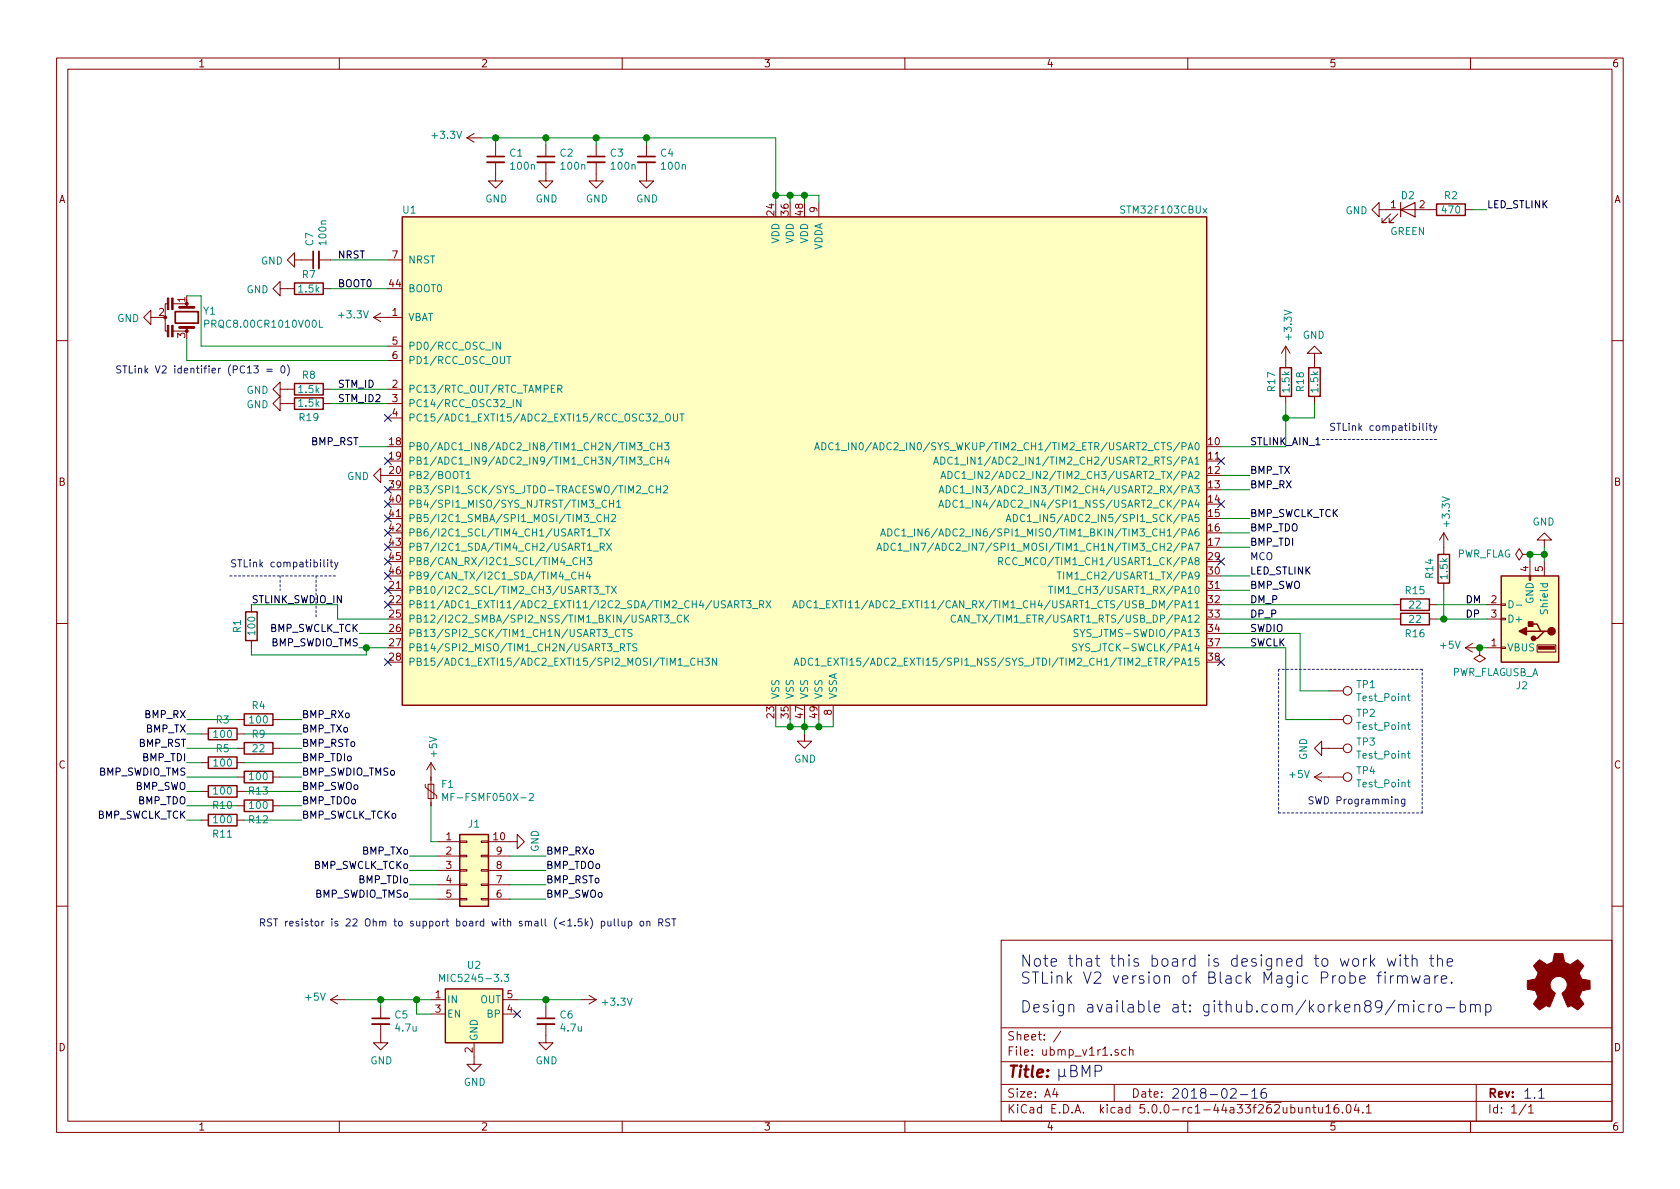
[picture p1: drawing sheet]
EESchema Schematic File Version 4
EELAYER 26 0
EELAYER END
$Descr A4 11693 8268
encoding utf-8
Sheet 1 1
Title ""
Date ""
Rev ""
Comp ""
Comment1 ""
Comment2 ""
Comment3 ""
Comment4 ""
$EndDescr
$Comp
L MCU_ST_STM32:STM32F103CBUx U1
U 1 1
P 5600 3200
F 0 "U1" H 2850 4950 50  0000 C CNN
F 1 "STM32F103CBUx" H 8100 4950 50  0000 C CNN
F 2 "ubmp:QFN-48-1EP_7x7mm_P0.5mm_EP5.15x5.15mm" H 8400 4875 50  0001 R TNN
F 3 "http://www.st.com/st-web-ui/static/active/en/resource/technical/document/datasheet/CD00161566.pdf" H 5600 3200 50  0001 C CNN
	1    5600 3200
	1    0    0    -1  
$EndComp
$Comp
L Device:C_Small C4
U 1 1
P 4500 1100
F 0 "C4" H 4592 1146 50  0000 L CNN
F 1 "100n" H 4592 1055 50  0000 L CNN
F 2 "ubmp:C_0402_1005Metric_Rounded" H 4500 1100 50  0001 C CNN
F 3 "~" H 4500 1100 50  0001 C CNN
	1    4500 1100
	1    0    0    -1  
$EndComp
$Comp
L Device:C_Small C3
U 1 1
P 4150 1100
F 0 "C3" H 4242 1146 50  0000 L CNN
F 1 "100n" H 4242 1055 50  0000 L CNN
F 2 "ubmp:C_0402_1005Metric_Rounded" H 4150 1100 50  0001 C CNN
F 3 "~" H 4150 1100 50  0001 C CNN
	1    4150 1100
	1    0    0    -1  
$EndComp
$Comp
L Device:C_Small C2
U 1 1
P 3800 1100
F 0 "C2" H 3892 1146 50  0000 L CNN
F 1 "100n" H 3892 1055 50  0000 L CNN
F 2 "ubmp:C_0402_1005Metric_Rounded" H 3800 1100 50  0001 C CNN
F 3 "~" H 3800 1100 50  0001 C CNN
	1    3800 1100
	1    0    0    -1  
$EndComp
$Comp
L Device:C_Small C1
U 1 1
P 3450 1100
F 0 "C1" H 3542 1146 50  0000 L CNN
F 1 "100n" H 3542 1055 50  0000 L CNN
F 2 "ubmp:C_0402_1005Metric_Rounded" H 3450 1100 50  0001 C CNN
F 3 "~" H 3450 1100 50  0001 C CNN
	1    3450 1100
	1    0    0    -1  
$EndComp
$Comp
L Device:Resonator Y1
U 1 1
P 1300 2200
F 0 "Y1" V 1254 2311 50  0000 L CNN
F 1 "PRQC8.00CR1010V00L" V 1345 2311 50  0000 L CNN
F 2 "ubmp:Resonator_3pin_3.2x1.3mm" H 1275 2200 50  0001 C CNN
F 3 "~" H 1275 2200 50  0001 C CNN
	1    1300 2200
	0    1    1    0   
$EndComp
Text Label 8700 3300 0    50   ~ 0
BMP_TX
Text Label 8700 3400 0    50   ~ 0
BMP_RX
$Comp
L power:+3.3V #PWR09
U 1 1
P 3350 950
F 0 "#PWR09" H 3350 800 50  0001 C CNN
F 1 "+3.3V" V 3365 1078 50  0000 L CNN
F 2 "" H 3350 950 50  0001 C CNN
F 3 "" H 3350 950 50  0001 C CNN
	1    3350 950 
	0    -1   -1   0   
$EndComp
$Comp
L power:+5V #PWR015
U 1 1
P 2400 6950
F 0 "#PWR015" H 2400 6800 50  0001 C CNN
F 1 "+5V" V 2415 7078 50  0000 L CNN
F 2 "" H 2400 6950 50  0001 C CNN
F 3 "" H 2400 6950 50  0001 C CNN
	1    2400 6950
	0    -1   -1   0   
$EndComp
$Comp
L power:GND #PWR010
U 1 1
P 3450 1200
F 0 "#PWR010" H 3450 950 50  0001 C CNN
F 1 "GND" H 3455 1027 50  0000 C CNN
F 2 "" H 3450 1200 50  0001 C CNN
F 3 "" H 3450 1200 50  0001 C CNN
	1    3450 1200
	1    0    0    -1  
$EndComp
$Comp
L power:GND #PWR012
U 1 1
P 3800 1200
F 0 "#PWR012" H 3800 950 50  0001 C CNN
F 1 "GND" H 3805 1027 50  0000 C CNN
F 2 "" H 3800 1200 50  0001 C CNN
F 3 "" H 3800 1200 50  0001 C CNN
	1    3800 1200
	1    0    0    -1  
$EndComp
$Comp
L power:GND #PWR013
U 1 1
P 4150 1200
F 0 "#PWR013" H 4150 950 50  0001 C CNN
F 1 "GND" H 4155 1027 50  0000 C CNN
F 2 "" H 4150 1200 50  0001 C CNN
F 3 "" H 4150 1200 50  0001 C CNN
	1    4150 1200
	1    0    0    -1  
$EndComp
$Comp
L power:GND #PWR014
U 1 1
P 4500 1200
F 0 "#PWR014" H 4500 950 50  0001 C CNN
F 1 "GND" H 4505 1027 50  0000 C CNN
F 2 "" H 4500 1200 50  0001 C CNN
F 3 "" H 4500 1200 50  0001 C CNN
	1    4500 1200
	1    0    0    -1  
$EndComp
$Comp
L power:GND #PWR017
U 1 1
P 5600 5100
F 0 "#PWR017" H 5600 4850 50  0001 C CNN
F 1 "GND" H 5605 4927 50  0000 C CNN
F 2 "" H 5600 5100 50  0001 C CNN
F 3 "" H 5600 5100 50  0001 C CNN
	1    5600 5100
	1    0    0    -1  
$EndComp
Wire Wire Line
	5800 5000 5800 5050
Wire Wire Line
	5800 5050 5700 5050
Wire Wire Line
	5400 5050 5400 5000
Wire Wire Line
	5500 5000 5500 5050
Connection ~ 5500 5050
Wire Wire Line
	5500 5050 5400 5050
Wire Wire Line
	5600 5000 5600 5050
Wire Wire Line
	5700 5000 5700 5050
Connection ~ 5700 5050
Wire Wire Line
	5700 5050 5600 5050
Connection ~ 5600 5050
Wire Wire Line
	5600 5050 5600 5100
Wire Wire Line
	5600 5050 5500 5050
$Comp
L power:GND #PWR03
U 1 1
P 1100 2200
F 0 "#PWR03" H 1100 1950 50  0001 C CNN
F 1 "GND" V 1105 2072 50  0000 R CNN
F 2 "" H 1100 2200 50  0001 C CNN
F 3 "" H 1100 2200 50  0001 C CNN
	1    1100 2200
	0    1    1    0   
$EndComp
$Comp
L power:+3.3V #PWR07
U 1 1
P 2700 2200
F 0 "#PWR07" H 2700 2050 50  0001 C CNN
F 1 "+3.3V" V 2715 2328 50  0000 L CNN
F 2 "" H 2700 2200 50  0001 C CNN
F 3 "" H 2700 2200 50  0001 C CNN
	1    2700 2200
	0    -1   -1   0   
$EndComp
Wire Wire Line
	3350 950  3450 950 
Wire Wire Line
	5400 950  5400 1350
Wire Wire Line
	5400 1350 5500 1350
Wire Wire Line
	5700 1350 5700 1400
Connection ~ 5400 1350
Wire Wire Line
	5400 1350 5400 1400
Wire Wire Line
	5600 1400 5600 1350
Connection ~ 5600 1350
Wire Wire Line
	5600 1350 5700 1350
Wire Wire Line
	5500 1400 5500 1350
Connection ~ 5500 1350
Wire Wire Line
	5500 1350 5600 1350
Wire Wire Line
	4500 1000 4500 950 
Connection ~ 4500 950 
Wire Wire Line
	4500 950  5400 950 
Wire Wire Line
	4150 1000 4150 950 
Connection ~ 4150 950 
Wire Wire Line
	4150 950  4500 950 
Wire Wire Line
	3800 1000 3800 950 
Connection ~ 3800 950 
Wire Wire Line
	3800 950  4150 950 
Wire Wire Line
	3450 1000 3450 950 
Connection ~ 3450 950 
Wire Wire Line
	3450 950  3800 950 
$Comp
L Regulator_Linear:MIC5205-3.3 U2
U 1 1
P 3300 7050
F 0 "U2" H 3300 7392 50  0000 C CNN
F 1 "MIC5245-3.3" H 3300 7301 50  0000 C CNN
F 2 "ubmp:SOT-23-5_Rounded" H 3300 7375 50  0001 C CNN
F 3 "http://ww1.microchip.com/downloads/en/devicedoc/mic5205.pdf" H 3300 7050 50  0001 C CNN
	1    3300 7050
	1    0    0    -1  
$EndComp
$Comp
L power:GND #PWR018
U 1 1
P 3300 7350
F 0 "#PWR018" H 3300 7100 50  0001 C CNN
F 1 "GND" H 3305 7177 50  0000 C CNN
F 2 "" H 3300 7350 50  0001 C CNN
F 3 "" H 3300 7350 50  0001 C CNN
	1    3300 7350
	1    0    0    -1  
$EndComp
Wire Wire Line
	3000 7050 2900 7050
Wire Wire Line
	2900 7050 2900 6950
Connection ~ 2900 6950
Wire Wire Line
	2900 6950 3000 6950
$Comp
L Device:C_Small C5
U 1 1
P 2650 7100
F 0 "C5" H 2742 7146 50  0000 L CNN
F 1 "4.7u" H 2742 7055 50  0000 L CNN
F 2 "ubmp:C_0603_1608Metric_Rounded" H 2650 7100 50  0001 C CNN
F 3 "~" H 2650 7100 50  0001 C CNN
	1    2650 7100
	1    0    0    -1  
$EndComp
Wire Wire Line
	2650 6950 2650 7000
$Comp
L power:GND #PWR016
U 1 1
P 2650 7200
F 0 "#PWR016" H 2650 6950 50  0001 C CNN
F 1 "GND" H 2655 7027 50  0000 C CNN
F 2 "" H 2650 7200 50  0001 C CNN
F 3 "" H 2650 7200 50  0001 C CNN
	1    2650 7200
	1    0    0    -1  
$EndComp
$Comp
L Device:C_Small C6
U 1 1
P 3800 7100
F 0 "C6" H 3892 7146 50  0000 L CNN
F 1 "4.7u" H 3892 7055 50  0000 L CNN
F 2 "ubmp:C_0603_1608Metric_Rounded" H 3800 7100 50  0001 C CNN
F 3 "~" H 3800 7100 50  0001 C CNN
	1    3800 7100
	1    0    0    -1  
$EndComp
$Comp
L power:GND #PWR019
U 1 1
P 3800 7200
F 0 "#PWR019" H 3800 6950 50  0001 C CNN
F 1 "GND" H 3805 7027 50  0000 C CNN
F 2 "" H 3800 7200 50  0001 C CNN
F 3 "" H 3800 7200 50  0001 C CNN
	1    3800 7200
	1    0    0    -1  
$EndComp
Wire Wire Line
	3800 6950 3800 7000
$Comp
L power:+3.3V #PWR020
U 1 1
P 4050 6950
F 0 "#PWR020" H 4050 6800 50  0001 C CNN
F 1 "+3.3V" V 4065 7078 50  0000 L CNN
F 2 "" H 4050 6950 50  0001 C CNN
F 3 "" H 4050 6950 50  0001 C CNN
	1    4050 6950
	0    1    1    0   
$EndComp
Connection ~ 3800 6950
Wire Wire Line
	3800 6950 4050 6950
Connection ~ 2650 6950
Wire Wire Line
	2650 6950 2900 6950
Wire Wire Line
	2400 6950 2650 6950
$Comp
L power:+5V #PWR023
U 1 1
P 10300 4500
F 0 "#PWR023" H 10300 4350 50  0001 C CNN
F 1 "+5V" V 10315 4628 50  0000 L CNN
F 2 "" H 10300 4500 50  0001 C CNN
F 3 "" H 10300 4500 50  0001 C CNN
	1    10300 4500
	0    -1   -1   0   
$EndComp
$Comp
L power:GND #PWR024
U 1 1
P 10750 3800
F 0 "#PWR024" H 10750 3550 50  0001 C CNN
F 1 "GND" H 10755 3627 50  0000 C CNN
F 2 "" H 10750 3800 50  0001 C CNN
F 3 "" H 10750 3800 50  0001 C CNN
	1    10750 3800
	-1   0    0    1   
$EndComp
Wire Wire Line
	10750 3800 10750 3850
Wire Wire Line
	10750 3850 10650 3850
Wire Wire Line
	10650 3850 10650 3900
Connection ~ 10750 3850
Wire Wire Line
	10750 3850 10750 3900
$Comp
L Device:R R15
U 1 1
P 9850 4200
F 0 "R15" V 9750 4200 50  0000 C CNN
F 1 "22" V 9850 4200 50  0000 C CNN
F 2 "ubmp:R_0402_1005Metric_Rounded" V 9780 4200 50  0001 C CNN
F 3 "~" H 9850 4200 50  0001 C CNN
	1    9850 4200
	0    1    1    0   
$EndComp
$Comp
L Device:R R16
U 1 1
P 9850 4300
F 0 "R16" V 9950 4300 50  0000 C CNN
F 1 "22" V 9850 4300 50  0000 C CNN
F 2 "ubmp:R_0402_1005Metric_Rounded" V 9780 4300 50  0001 C CNN
F 3 "~" H 9850 4300 50  0001 C CNN
	1    9850 4300
	0    1    1    0   
$EndComp
$Comp
L Device:R R7
U 1 1
P 2150 2000
F 0 "R7" V 2050 2000 50  0000 C CNN
F 1 "1.5k" V 2150 2000 50  0000 C CNN
F 2 "ubmp:R_0402_1005Metric_Rounded" V 2080 2000 50  0001 C CNN
F 3 "~" H 2150 2000 50  0001 C CNN
	1    2150 2000
	0    1    1    0   
$EndComp
$Comp
L power:GND #PWR05
U 1 1
P 2000 2000
F 0 "#PWR05" H 2000 1750 50  0001 C CNN
F 1 "GND" V 2005 1872 50  0000 R CNN
F 2 "" H 2000 2000 50  0001 C CNN
F 3 "" H 2000 2000 50  0001 C CNN
	1    2000 2000
	0    1    1    0   
$EndComp
Text Label 1300 5100 2    50   ~ 0
BMP_TX
Text Label 1300 5000 2    50   ~ 0
BMP_RX
Text Label 1300 5200 2    50   ~ 0
BMP_RST
Text Label 1300 5500 2    50   ~ 0
BMP_SWO
Text Label 1300 5700 2    50   ~ 0
BMP_SWCLK_TCK
Text Label 1300 5400 2    50   ~ 0
BMP_SWDIO_TMS
$Comp
L power:+5V #PWR08
U 1 1
P 3000 5400
F 0 "#PWR08" H 3000 5250 50  0001 C CNN
F 1 "+5V" V 3015 5528 50  0000 L CNN
F 2 "" H 3000 5400 50  0001 C CNN
F 3 "" H 3000 5400 50  0001 C CNN
	1    3000 5400
	1    0    0    -1  
$EndComp
$Comp
L power:GND #PWR011
U 1 1
P 3550 5850
F 0 "#PWR011" H 3550 5600 50  0001 C CNN
F 1 "GND" H 3555 5677 50  0000 C CNN
F 2 "" H 3550 5850 50  0001 C CNN
F 3 "" H 3550 5850 50  0001 C CNN
	1    3550 5850
	0    -1   -1   0   
$EndComp
Wire Wire Line
	2100 5100 1700 5100
Wire Wire Line
	1300 5000 1650 5000
Wire Wire Line
	2100 5200 1950 5200
Wire Wire Line
	2100 5500 1700 5500
Wire Wire Line
	2100 5700 1700 5700
Wire Wire Line
	2100 5400 1950 5400
Text Label 10200 4300 0    50   ~ 0
DP
Text Label 10200 4200 0    50   ~ 0
DM
Wire Wire Line
	8500 4500 8950 4500
$Comp
L Device:R R3
U 1 1
P 1550 5100
F 0 "R3" V 1450 5100 50  0000 C CNN
F 1 "100" V 1550 5100 50  0000 C CNN
F 2 "ubmp:R_0402_1005Metric_Rounded" V 1480 5100 50  0001 C CNN
F 3 "~" H 1550 5100 50  0001 C CNN
	1    1550 5100
	0    1    1    0   
$EndComp
Wire Wire Line
	1400 5100 1300 5100
$Comp
L Device:R R4
U 1 1
P 1800 5000
F 0 "R4" V 1700 5000 50  0000 C CNN
F 1 "100" V 1800 5000 50  0000 C CNN
F 2 "ubmp:R_0402_1005Metric_Rounded" V 1730 5000 50  0001 C CNN
F 3 "~" H 1800 5000 50  0001 C CNN
	1    1800 5000
	0    1    1    0   
$EndComp
Wire Wire Line
	1950 5000 2100 5000
$Comp
L Device:R R9
U 1 1
P 1800 5200
F 0 "R9" V 1700 5200 50  0000 C CNN
F 1 "22" V 1800 5200 50  0000 C CNN
F 2 "ubmp:R_0402_1005Metric_Rounded" V 1730 5200 50  0001 C CNN
F 3 "~" H 1800 5200 50  0001 C CNN
	1    1800 5200
	0    1    1    0   
$EndComp
Wire Wire Line
	1650 5200 1300 5200
$Comp
L Device:R R10
U 1 1
P 1550 5500
F 0 "R10" V 1450 5500 50  0000 C CNN
F 1 "100" V 1550 5500 50  0000 C CNN
F 2 "ubmp:R_0402_1005Metric_Rounded" V 1480 5500 50  0001 C CNN
F 3 "~" H 1550 5500 50  0001 C CNN
	1    1550 5500
	0    -1   -1   0   
$EndComp
$Comp
L Device:R R11
U 1 1
P 1550 5700
F 0 "R11" V 1450 5700 50  0000 C CNN
F 1 "100" V 1550 5700 50  0000 C CNN
F 2 "ubmp:R_0402_1005Metric_Rounded" V 1480 5700 50  0001 C CNN
F 3 "~" H 1550 5700 50  0001 C CNN
	1    1550 5700
	0    -1   -1   0   
$EndComp
Wire Wire Line
	1400 5700 1300 5700
$Comp
L Device:R R13
U 1 1
P 1800 5400
F 0 "R13" V 1700 5400 50  0000 C CNN
F 1 "100" V 1800 5400 50  0000 C CNN
F 2 "ubmp:R_0402_1005Metric_Rounded" V 1730 5400 50  0001 C CNN
F 3 "~" H 1800 5400 50  0001 C CNN
	1    1800 5400
	0    -1   -1   0   
$EndComp
Wire Wire Line
	1650 5400 1300 5400
$Comp
L Connector_Specialized:USB_A J2
U 1 1
P 10650 4300
F 0 "J2" H 10706 4767 50  0000 C CNN
F 1 "USB_A" H 10706 4676 50  0000 C CNN
F 2 "usbpcb:USB_A_1001-011-01101" H 10800 4250 50  0001 C CNN
F 3 "" H 10800 4250 50  0001 C CNN
	1    10650 4300
	-1   0    0    1   
$EndComp
Wire Wire Line
	10300 4500 10350 4500
$Comp
L power:PWR_FLAG #FLG01
U 1 1
P 10300 4500
F 0 "#FLG01" H 10300 4575 50  0001 C CNN
F 1 "PWR_FLAG" H 10300 4674 50  0000 C CNN
F 2 "" H 10300 4500 50  0001 C CNN
F 3 "" H 10300 4500 50  0001 C CNN
	1    10300 4500
	-1   0    0    1   
$EndComp
Connection ~ 10300 4500
$Comp
L power:PWR_FLAG #FLG02
U 1 1
P 10650 3850
F 0 "#FLG02" H 10650 3925 50  0001 C CNN
F 1 "PWR_FLAG" V 10650 3978 50  0000 L CNN
F 2 "" H 10650 3850 50  0001 C CNN
F 3 "" H 10650 3850 50  0001 C CNN
	1    10650 3850
	0    -1   -1   0   
$EndComp
Connection ~ 10650 3850
Text Label 8700 4300 0    50   ~ 0
DP_P
Text Label 8700 4200 0    50   ~ 0
DM_P
$Comp
L Graphic:Logo_Open_Hardware_Small #LOGO1
U 1 1
P 10850 6850
F 0 "#LOGO1" H 10850 7125 50  0001 C CNN
F 1 "Logo_Open_Hardware_Small" H 10850 6625 50  0001 C CNN
F 2 "" H 10850 6850 50  0001 C CNN
F 3 "~" H 10850 6850 50  0001 C CNN
	1    10850 6850
	1    0    0    -1  
$EndComp
$Comp
L Connector_Specialized:Test_Point TP1
U 1 1
P 9250 4800
F 0 "TP1" V 9204 4988 50  0000 L CNN
F 1 "Test_Point" V 9295 4988 50  0000 L CNN
F 2 "TestPoint:TestPoint_Pad_D1.0mm" H 9450 4800 50  0001 C CNN
F 3 "~" H 9450 4800 50  0001 C CNN
	1    9250 4800
	0    1    1    0   
$EndComp
$Comp
L Connector_Specialized:Test_Point TP2
U 1 1
P 9250 5000
F 0 "TP2" V 9204 5188 50  0000 L CNN
F 1 "Test_Point" V 9295 5188 50  0000 L CNN
F 2 "TestPoint:TestPoint_Pad_D1.0mm" H 9450 5000 50  0001 C CNN
F 3 "~" H 9450 5000 50  0001 C CNN
	1    9250 5000
	0    1    1    0   
$EndComp
Wire Wire Line
	9050 4400 9050 4800
Wire Wire Line
	9050 4800 9250 4800
Wire Wire Line
	8500 4400 9050 4400
Wire Wire Line
	9250 5000 8950 5000
Wire Wire Line
	8950 5000 8950 4500
Text Label 8700 4400 0    50   ~ 0
SWDIO
Text Label 8700 4500 0    50   ~ 0
SWCLK
$Comp
L Connector_Specialized:Test_Point TP3
U 1 1
P 9250 5200
F 0 "TP3" V 9204 5388 50  0000 L CNN
F 1 "Test_Point" V 9295 5388 50  0000 L CNN
F 2 "TestPoint:TestPoint_Pad_D1.0mm" H 9450 5200 50  0001 C CNN
F 3 "~" H 9450 5200 50  0001 C CNN
	1    9250 5200
	0    1    1    0   
$EndComp
$Comp
L Connector_Specialized:Test_Point TP4
U 1 1
P 9250 5400
F 0 "TP4" V 9204 5588 50  0000 L CNN
F 1 "Test_Point" V 9295 5588 50  0000 L CNN
F 2 "TestPoint:TestPoint_Pad_D1.0mm" H 9450 5400 50  0001 C CNN
F 3 "~" H 9450 5400 50  0001 C CNN
	1    9250 5400
	0    1    1    0   
$EndComp
$Comp
L power:GND #PWR021
U 1 1
P 9250 5200
F 0 "#PWR021" H 9250 4950 50  0001 C CNN
F 1 "GND" H 9255 5027 50  0000 C CNN
F 2 "" H 9250 5200 50  0001 C CNN
F 3 "" H 9250 5200 50  0001 C CNN
	1    9250 5200
	0    1    1    0   
$EndComp
$Comp
L power:+5V #PWR022
U 1 1
P 9250 5400
F 0 "#PWR022" H 9250 5250 50  0001 C CNN
F 1 "+5V" V 9265 5528 50  0000 L CNN
F 2 "" H 9250 5400 50  0001 C CNN
F 3 "" H 9250 5400 50  0001 C CNN
	1    9250 5400
	0    -1   -1   0   
$EndComp
$Comp
L Connector_Generic:Conn_02x05_Counter_Clockwise J1
U 1 1
P 3250 6050
F 0 "J1" H 3300 6375 50  0000 C CNN
F 1 "Conn_02x05_Counter_Clockwise" H 3300 6376 50  0001 C CNN
F 2 "ubmp:2x5_2.54mm_side" H 3250 6050 50  0001 C CNN
F 3 "~" H 3250 6050 50  0001 C CNN
	1    3250 6050
	1    0    0    -1  
$EndComp
Text Label 1300 5600 2    50   ~ 0
BMP_TDO
Text Label 1300 5300 2    50   ~ 0
BMP_TDI
Text Label 8700 3800 0    50   ~ 0
BMP_TDI
Text Label 2500 4500 2    50   ~ 0
BMP_SWDIO_TMS
Text Label 8700 3600 0    50   ~ 0
BMP_SWCLK_TCK
Text Label 8700 3700 0    50   ~ 0
BMP_TDO
Text Label 2500 3100 2    50   ~ 0
BMP_RST
$Comp
L Device:R R5
U 1 1
P 1550 5300
F 0 "R5" V 1450 5300 50  0000 C CNN
F 1 "100" V 1550 5300 50  0000 C CNN
F 2 "ubmp:R_0402_1005Metric_Rounded" V 1480 5300 50  0001 C CNN
F 3 "~" H 1550 5300 50  0001 C CNN
	1    1550 5300
	0    1    1    0   
$EndComp
$Comp
L Device:R R12
U 1 1
P 1800 5600
F 0 "R12" V 1700 5600 50  0000 C CNN
F 1 "100" V 1800 5600 50  0000 C CNN
F 2 "ubmp:R_0402_1005Metric_Rounded" V 1730 5600 50  0001 C CNN
F 3 "~" H 1800 5600 50  0001 C CNN
	1    1800 5600
	0    -1   -1   0   
$EndComp
Wire Wire Line
	1400 5300 1300 5300
Wire Wire Line
	1700 5300 2100 5300
Wire Wire Line
	2100 5600 1950 5600
Wire Wire Line
	1650 5600 1300 5600
$Comp
L Device:R R8
U 1 1
P 2150 2700
F 0 "R8" V 2050 2700 50  0000 C CNN
F 1 "1.5k" V 2150 2700 50  0000 C CNN
F 2 "ubmp:R_0402_1005Metric_Rounded" V 2080 2700 50  0001 C CNN
F 3 "~" H 2150 2700 50  0001 C CNN
	1    2150 2700
	0    1    1    0   
$EndComp
$Comp
L power:GND #PWR06
U 1 1
P 2000 2700
F 0 "#PWR06" H 2000 2450 50  0001 C CNN
F 1 "GND" V 2005 2572 50  0000 R CNN
F 2 "" H 2000 2700 50  0001 C CNN
F 3 "" H 2000 2700 50  0001 C CNN
	1    2000 2700
	0    1    1    0   
$EndComp
Text Notes 800  2600 0    50   ~ 0
STLink V2 identifier (PC13 = 0)
Wire Wire Line
	1300 2050 1400 2050
Wire Wire Line
	1400 2050 1400 2400
Wire Wire Line
	1400 2400 2700 2400
Wire Wire Line
	2700 2500 1300 2500
Wire Wire Line
	1300 2500 1300 2350
$Comp
L power:GND #PWR02
U 1 1
P 9650 1450
F 0 "#PWR02" H 9650 1200 50  0001 C CNN
F 1 "GND" V 9655 1322 50  0000 R CNN
F 2 "" H 9650 1450 50  0001 C CNN
F 3 "" H 9650 1450 50  0001 C CNN
	1    9650 1450
	0    1    1    0   
$EndComp
$Comp
L Device:LED D2
U 1 1
P 9800 1450
F 0 "D2" H 9800 1550 50  0000 C CNN
F 1 "GREEN" H 9800 1300 50  0000 C CNN
F 2 "ubmp:D_0603_1608Metric_Rounded" H 9800 1450 50  0001 C CNN
F 3 "~" H 9800 1450 50  0001 C CNN
	1    9800 1450
	1    0    0    -1  
$EndComp
$Comp
L Device:R R2
U 1 1
P 10100 1450
F 0 "R2" V 10000 1450 50  0000 C CNN
F 1 "470" V 10100 1450 50  0000 C CNN
F 2 "ubmp:R_0402_1005Metric_Rounded" V 10030 1450 50  0001 C CNN
F 3 "~" H 10100 1450 50  0001 C CNN
	1    10100 1450
	0    1    1    0   
$EndComp
Wire Wire Line
	10250 1450 10350 1450
Text Label 10350 1450 0    50   ~ 0
LED_STLINK
Text Label 8700 4000 0    50   ~ 0
LED_STLINK
$Comp
L Device:R R14
U 1 1
P 10050 3950
F 0 "R14" V 9950 3950 50  0000 C CNN
F 1 "1.5k" V 10050 3950 50  0000 C CNN
F 2 "ubmp:R_0402_1005Metric_Rounded" V 9980 3950 50  0001 C CNN
F 3 "~" H 10050 3950 50  0001 C CNN
	1    10050 3950
	1    0    0    -1  
$EndComp
Wire Wire Line
	10350 4200 10000 4200
Wire Wire Line
	10050 4100 10050 4300
Wire Wire Line
	10050 4300 10350 4300
Wire Wire Line
	10000 4300 10050 4300
Connection ~ 10050 4300
$Comp
L power:+3.3V #PWR025
U 1 1
P 10050 3800
F 0 "#PWR025" H 10050 3650 50  0001 C CNN
F 1 "+3.3V" V 10065 3928 50  0000 L CNN
F 2 "" H 10050 3800 50  0001 C CNN
F 3 "" H 10050 3800 50  0001 C CNN
	1    10050 3800
	1    0    0    -1  
$EndComp
Wire Wire Line
	2500 3100 2700 3100
Wire Wire Line
	2700 4500 2550 4500
Wire Wire Line
	8700 3300 8500 3300
Wire Wire Line
	8500 3400 8700 3400
Wire Wire Line
	8700 3600 8500 3600
Wire Wire Line
	8500 3700 8700 3700
Wire Wire Line
	8700 3800 8500 3800
Wire Wire Line
	8700 4000 8500 4000
Text Notes 1800 6450 0    50   ~ 0
RST resistor is 22 Ohm to support board with small (<1.5k) pullup on RST
NoConn ~ 2700 2900
NoConn ~ 2700 3200
NoConn ~ 2700 3400
NoConn ~ 2700 3500
NoConn ~ 2700 3600
NoConn ~ 2700 3700
NoConn ~ 2700 3800
NoConn ~ 2700 3900
NoConn ~ 2700 4000
NoConn ~ 2700 4100
NoConn ~ 2700 4200
NoConn ~ 2700 4600
NoConn ~ 8500 3200
NoConn ~ 8500 3500
NoConn ~ 8500 3900
NoConn ~ 8500 4600
Wire Wire Line
	1400 5500 1300 5500
Text Label 8700 4100 0    50   ~ 0
BMP_SWO
Wire Wire Line
	8500 4100 8700 4100
Text Notes 7350 7500 0    79   ~ 0
µBMP
Text Notes 8150 7650 0    67   ~ 0
2018-02-16
Text Notes 10600 7650 0    67   ~ 0
1.1
Wire Wire Line
	8500 4200 9700 4200
Text Notes 9100 5600 0    50   ~ 0
SWD Programming
Text Notes 8700 3900 0    50   ~ 0
MCO
Wire Wire Line
	8500 4300 9700 4300
NoConn ~ 3600 7050
Wire Wire Line
	3600 6950 3800 6950
Text Label 2350 1800 0    50   ~ 0
NRST
Text Label 2350 2000 0    50   ~ 0
BOOT0
Wire Wire Line
	2300 1800 2700 1800
Wire Wire Line
	2300 2000 2700 2000
Wire Wire Line
	2300 2700 2700 2700
Text Label 2350 2700 0    50   ~ 0
STM_ID
Text Label 2100 5100 0    50   ~ 0
BMP_TXo
Text Label 2100 5000 0    50   ~ 0
BMP_RXo
Text Label 2100 5200 0    50   ~ 0
BMP_RSTo
Text Label 2100 5300 0    50   ~ 0
BMP_TDIo
Text Label 2100 5400 0    50   ~ 0
BMP_SWDIO_TMSo
Text Label 2100 5700 0    50   ~ 0
BMP_SWCLK_TCKo
Text Label 2100 5500 0    50   ~ 0
BMP_SWOo
Text Label 2100 5600 0    50   ~ 0
BMP_TDOo
Text Label 3800 5950 0    50   ~ 0
BMP_RXo
Text Label 2850 5950 2    50   ~ 0
BMP_TXo
Text Label 2850 6050 2    50   ~ 0
BMP_SWCLK_TCKo
Text Label 3800 6050 0    50   ~ 0
BMP_TDOo
Text Label 2850 6150 2    50   ~ 0
BMP_TDIo
Text Label 3800 6150 0    50   ~ 0
BMP_RSTo
Text Label 2850 6250 2    50   ~ 0
BMP_SWDIO_TMSo
Text Label 3800 6250 0    50   ~ 0
BMP_SWOo
Wire Wire Line
	3800 6250 3550 6250
Wire Wire Line
	3550 6150 3800 6150
Wire Wire Line
	3800 6050 3550 6050
Wire Wire Line
	3550 5950 3800 5950
Wire Wire Line
	3050 5950 2850 5950
Wire Wire Line
	2850 6050 3050 6050
Wire Wire Line
	3050 6150 2850 6150
Wire Wire Line
	2850 6250 3050 6250
Text Notes 7100 6850 0    79   ~ 0
Note that this board is designed to work with the \nSTLink V2 version of Black Magic Probe firmware.
Text Notes 7100 7050 0    79   ~ 0
Design available at: github.com/korken89/micro-bmp
$Comp
L Device:Polyfuse_Small F1
U 1 1
P 3000 5500
F 0 "F1" H 2932 5454 50  0000 R CNN
F 1 "MF-FSMF050X-2" H 2932 5545 50  0000 R CNN
F 2 "ubmp:R_0603_1608Metric_Rounded" H 3050 5300 50  0001 L CNN
F 3 "http://www.bourns.com/docs/Product-Datasheets/mffsmf.pdf" H 3000 5500 50  0001 C CNN
	1    3000 5500
	-1   0    0    1   
$EndComp
Wire Wire Line
	3000 5600 3000 5850
Wire Wire Line
	3000 5850 3050 5850
$Comp
L Device:R R1
U 1 1
P 1750 4350
F 0 "R1" V 1650 4350 50  0000 C CNN
F 1 "100" V 1750 4350 50  0000 C CNN
F 2 "ubmp:R_0402_1005Metric_Rounded" V 1680 4350 50  0001 C CNN
F 3 "~" H 1750 4350 50  0001 C CNN
	1    1750 4350
	1    0    0    -1  
$EndComp
Wire Wire Line
	2700 4300 2350 4300
Wire Wire Line
	2350 4300 2350 4200
Text Label 2500 4400 2    50   ~ 0
BMP_SWCLK_TCK
Wire Wire Line
	2500 4400 2700 4400
Wire Wire Line
	2550 4500 2550 4550
Connection ~ 2550 4500
Wire Wire Line
	2550 4500 2500 4500
$Comp
L Device:R R17
U 1 1
P 8950 2650
F 0 "R17" V 8850 2650 50  0000 C CNN
F 1 "1.5k" V 8950 2650 50  0000 C CNN
F 2 "ubmp:R_0402_1005Metric_Rounded" V 8880 2650 50  0001 C CNN
F 3 "~" H 8950 2650 50  0001 C CNN
	1    8950 2650
	1    0    0    -1  
$EndComp
$Comp
L Device:R R18
U 1 1
P 9150 2650
F 0 "R18" V 9050 2650 50  0000 C CNN
F 1 "1.5k" V 9150 2650 50  0000 C CNN
F 2 "ubmp:R_0402_1005Metric_Rounded" V 9080 2650 50  0001 C CNN
F 3 "~" H 9150 2650 50  0001 C CNN
	1    9150 2650
	1    0    0    -1  
$EndComp
$Comp
L power:+3.3V #PWR01
U 1 1
P 8950 2500
F 0 "#PWR01" H 8950 2350 50  0001 C CNN
F 1 "+3.3V" V 8965 2628 50  0000 L CNN
F 2 "" H 8950 2500 50  0001 C CNN
F 3 "" H 8950 2500 50  0001 C CNN
	1    8950 2500
	1    0    0    -1  
$EndComp
$Comp
L power:GND #PWR026
U 1 1
P 9150 2500
F 0 "#PWR026" H 9150 2250 50  0001 C CNN
F 1 "GND" H 9155 2327 50  0000 C CNN
F 2 "" H 9150 2500 50  0001 C CNN
F 3 "" H 9150 2500 50  0001 C CNN
	1    9150 2500
	-1   0    0    1   
$EndComp
Wire Wire Line
	9150 2800 9150 2900
Wire Wire Line
	9150 2900 8950 2900
Wire Wire Line
	8950 2900 8950 2800
Wire Wire Line
	8500 3100 8950 3100
Wire Wire Line
	8950 3100 8950 2900
Connection ~ 8950 2900
Text Label 8700 3100 0    50   ~ 0
STLINK_AIN_1
Wire Wire Line
	1750 4550 1750 4500
Wire Wire Line
	1750 4550 2550 4550
Wire Wire Line
	2350 4200 1750 4200
Text Label 1750 4200 0    50   ~ 0
STLINK_SWDIO_IN
Text Notes 1600 3950 0    50   ~ 0
STLink compatibility
Wire Notes Line
	1950 4000 1950 4100
Wire Notes Line
	2200 4000 2200 4300
Wire Notes Line
	1600 4000 2350 4000
Text Notes 9250 3000 0    50   ~ 0
STLink compatibility
$Comp
L Device:R R19
U 1 1
P 2150 2800
F 0 "R19" V 2050 2800 50  0000 C CNN
F 1 "1.5k" V 2150 2800 50  0000 C CNN
F 2 "ubmp:R_0402_1005Metric_Rounded" V 2080 2800 50  0001 C CNN
F 3 "~" H 2150 2800 50  0001 C CNN
	1    2150 2800
	0    1    -1   0   
$EndComp
$Comp
L power:GND #PWR027
U 1 1
P 2000 2800
F 0 "#PWR027" H 2000 2550 50  0001 C CNN
F 1 "GND" V 2005 2672 50  0000 R CNN
F 2 "" H 2000 2800 50  0001 C CNN
F 3 "" H 2000 2800 50  0001 C CNN
	1    2000 2800
	0    1    1    0   
$EndComp
Text Label 2350 2800 0    50   ~ 0
STM_ID2
Wire Wire Line
	2300 2800 2700 2800
$Comp
L power:GND #PWR0101
U 1 1
P 2700 3300
F 0 "#PWR0101" H 2700 3050 50  0001 C CNN
F 1 "GND" V 2705 3172 50  0000 R CNN
F 2 "" H 2700 3300 50  0001 C CNN
F 3 "" H 2700 3300 50  0001 C CNN
	1    2700 3300
	0    1    1    0   
$EndComp
$Comp
L Device:C_Small C7
U 1 1
P 2200 1800
F 0 "C7" H 2292 1846 50  0000 L CNN
F 1 "100n" H 2292 1755 50  0000 L CNN
F 2 "ubmp:C_0402_1005Metric_Rounded" H 2200 1800 50  0001 C CNN
F 3 "~" H 2200 1800 50  0001 C CNN
	1    2200 1800
	0    -1   -1   0   
$EndComp
$Comp
L power:GND #PWR04
U 1 1
P 2100 1800
F 0 "#PWR04" H 2100 1550 50  0001 C CNN
F 1 "GND" V 2105 1672 50  0000 R CNN
F 2 "" H 2100 1800 50  0001 C CNN
F 3 "" H 2100 1800 50  0001 C CNN
	1    2100 1800
	0    1    1    0   
$EndComp
Wire Notes Line
	10000 3050 9200 3050
Wire Notes Line
	9900 5650 9900 4650
Wire Notes Line
	9900 4650 8900 4650
Wire Notes Line
	8900 4650 8900 5650
Wire Notes Line
	8900 5650 9900 5650
$EndSCHEMATC
